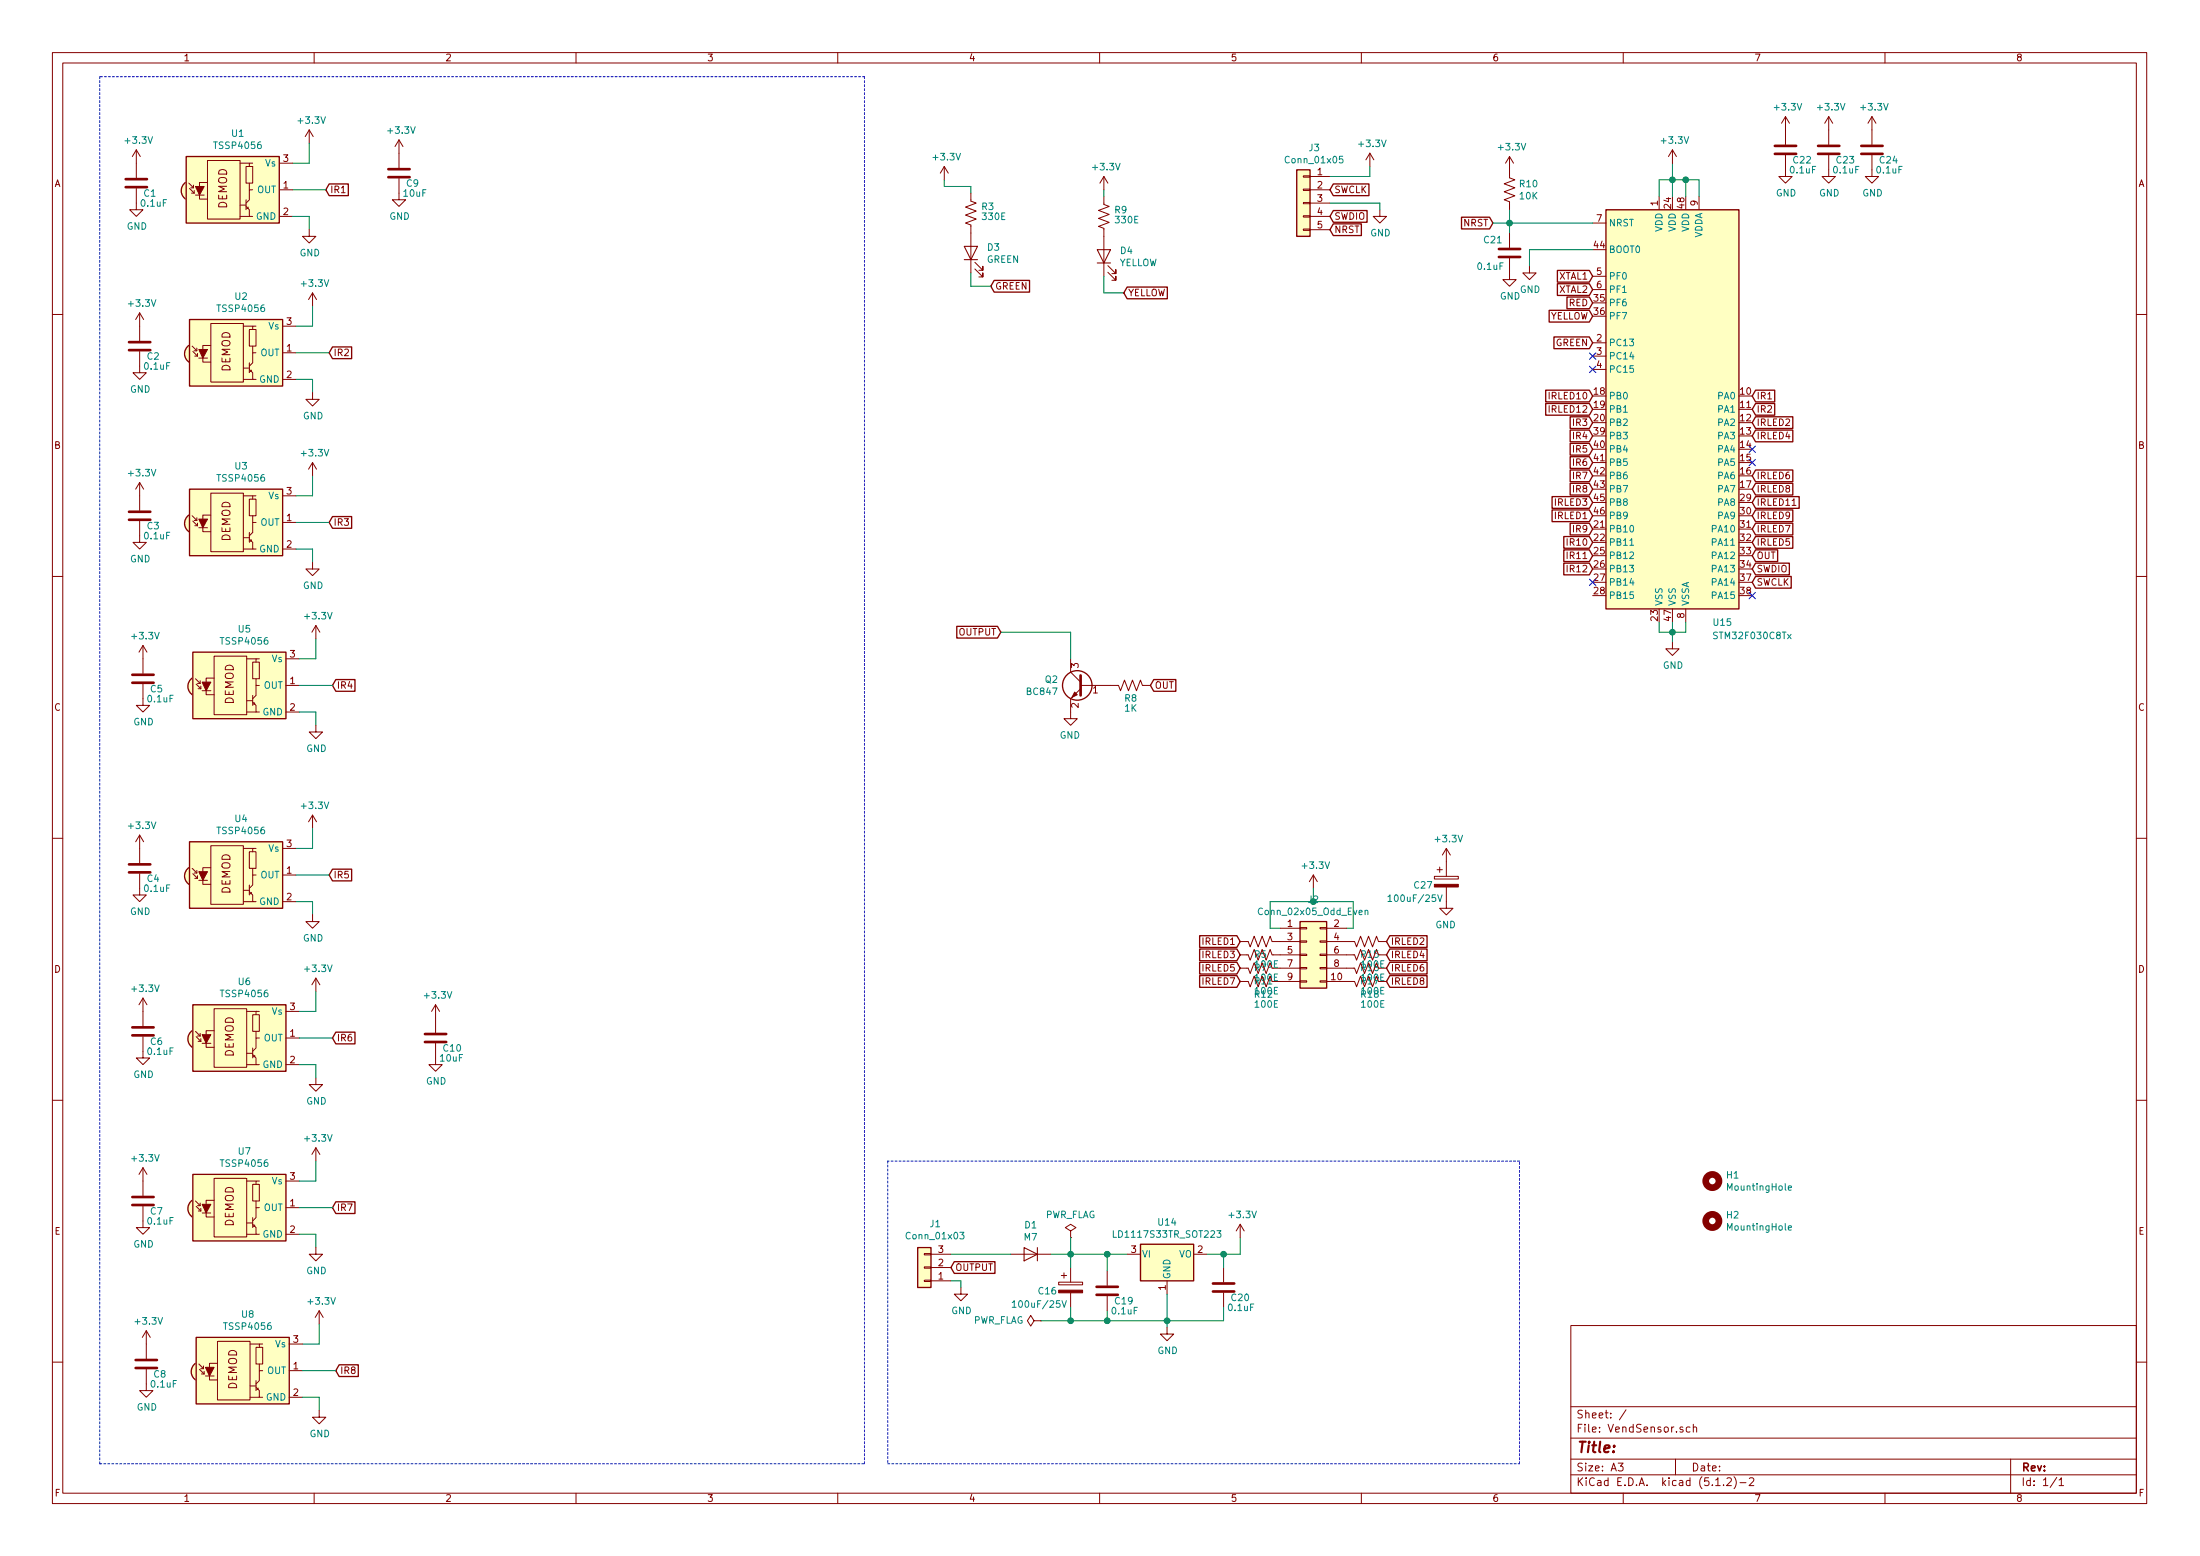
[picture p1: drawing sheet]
EESchema Schematic File Version 4
LIBS:VendSensor-cache
EELAYER 29 0
EELAYER END
$Descr A3 16535 11693
encoding utf-8
Sheet 1 1
Title ""
Date ""
Rev ""
Comp ""
Comment1 ""
Comment2 ""
Comment3 ""
Comment4 ""
$EndDescr
$Comp
L Diode:1N4007 D1
U 1 1
P 7750 9425
F 0 "D1" H 7750 9209 50  0000 C CNN
F 1 "M7" H 7750 9300 50  0000 C CNN
F 2 "Diode_SMD:D_SMA" H 7750 9250 50  0001 C CNN
F 3 "http://www.vishay.com/docs/88503/1n4001.pdf" H 7750 9425 50  0001 C CNN
	1    7750 9425
	-1   0    0    1   
$EndComp
$Comp
L Device:CP C16
U 1 1
P 8050 9675
F 0 "C16" H 7800 9650 50  0000 L CNN
F 1 "100uF/25V" H 7600 9550 50  0000 L CNN
F 2 "Capacitor_THT:CP_Radial_D6.3mm_P2.50mm" H 8088 9525 50  0001 C CNN
F 3 "~" H 8050 9675 50  0001 C CNN
	1    8050 9675
	1    0    0    -1  
$EndComp
Wire Wire Line
	8050 9525 8050 9425
Wire Wire Line
	7900 9425 8050 9425
Connection ~ 8050 9425
Wire Wire Line
	8050 9925 8050 9825
$Comp
L power:PWR_FLAG #FLG02
U 1 1
P 8050 9300
F 0 "#FLG02" H 8050 9375 50  0001 C CNN
F 1 "PWR_FLAG" H 8050 9473 50  0000 C CNN
F 2 "" H 8050 9300 50  0001 C CNN
F 3 "~" H 8050 9300 50  0001 C CNN
	1    8050 9300
	1    0    0    -1  
$EndComp
$Comp
L power:PWR_FLAG #FLG01
U 1 1
P 7825 9925
F 0 "#FLG01" H 7825 10000 50  0001 C CNN
F 1 "PWR_FLAG" V 7825 10052 50  0000 L CNN
F 2 "" H 7825 9925 50  0001 C CNN
F 3 "~" H 7825 9925 50  0001 C CNN
	1    7825 9925
	0    -1   -1   0   
$EndComp
Wire Wire Line
	8050 9300 8050 9425
Wire Wire Line
	8050 9925 7825 9925
Wire Wire Line
	7150 9425 7600 9425
$Comp
L power:GND #PWR055
U 1 1
P 7225 9675
F 0 "#PWR055" H 7225 9425 50  0001 C CNN
F 1 "GND" H 7230 9502 50  0000 C CNN
F 2 "" H 7225 9675 50  0001 C CNN
F 3 "" H 7225 9675 50  0001 C CNN
	1    7225 9675
	1    0    0    -1  
$EndComp
Wire Wire Line
	7150 9625 7225 9625
Wire Wire Line
	7225 9625 7225 9675
$Comp
L Interface_Optical:TSOP38G36 U1
U 1 1
P 1800 1425
F 0 "U1" H 1788 1850 50  0000 C CNN
F 1 "TSSP4056" H 1788 1759 50  0000 C CNN
F 2 "Apogee:tssp4056" H 1750 1050 50  0001 C CNN
F 3 "http://www.vishay.com/docs/82731/tsop38g36.pdf" H 2450 1725 50  0001 C CNN
	1    1800 1425
	1    0    0    -1  
$EndComp
Wire Wire Line
	2200 1625 2325 1625
Wire Wire Line
	2325 1625 2325 1725
$Comp
L power:GND #PWR018
U 1 1
P 2325 1725
F 0 "#PWR018" H 2325 1475 50  0001 C CNN
F 1 "GND" H 2330 1552 50  0000 C CNN
F 2 "" H 2325 1725 50  0001 C CNN
F 3 "" H 2325 1725 50  0001 C CNN
	1    2325 1725
	1    0    0    -1  
$EndComp
$Comp
L Device:C C1
U 1 1
P 1025 1375
F 0 "C1" H 1075 1300 50  0000 L CNN
F 1 "0.1uF" H 1050 1225 50  0000 L CNN
F 2 "Capacitor_SMD:C_0805_2012Metric_Pad1.15x1.40mm_HandSolder" H 1063 1225 50  0001 C CNN
F 3 "~" H 1025 1375 50  0001 C CNN
	1    1025 1375
	1    0    0    -1  
$EndComp
$Comp
L power:+3.3V #PWR017
U 1 1
P 2325 1075
F 0 "#PWR017" H 2325 925 50  0001 C CNN
F 1 "+3.3V" H 2340 1248 50  0000 C CNN
F 2 "" H 2325 1075 50  0001 C CNN
F 3 "" H 2325 1075 50  0001 C CNN
	1    2325 1075
	1    0    0    -1  
$EndComp
Wire Wire Line
	2200 1225 2325 1225
$Comp
L power:GND #PWR02
U 1 1
P 1025 1525
F 0 "#PWR02" H 1025 1275 50  0001 C CNN
F 1 "GND" H 1030 1352 50  0000 C CNN
F 2 "" H 1025 1525 50  0001 C CNN
F 3 "" H 1025 1525 50  0001 C CNN
	1    1025 1525
	1    0    0    -1  
$EndComp
$Comp
L power:+3.3V #PWR01
U 1 1
P 1025 1225
F 0 "#PWR01" H 1025 1075 50  0001 C CNN
F 1 "+3.3V" H 1040 1398 50  0000 C CNN
F 2 "" H 1025 1225 50  0001 C CNN
F 3 "" H 1025 1225 50  0001 C CNN
	1    1025 1225
	1    0    0    -1  
$EndComp
Text GLabel 2450 1425 2    50   Input ~ 0
IR1
Wire Wire Line
	2200 1425 2450 1425
Wire Wire Line
	2325 1075 2325 1225
$Comp
L Interface_Optical:TSOP38G36 U2
U 1 1
P 1825 2650
F 0 "U2" H 1813 3075 50  0000 C CNN
F 1 "TSSP4056" H 1813 2984 50  0000 C CNN
F 2 "Apogee:tssp4056" H 1775 2275 50  0001 C CNN
F 3 "http://www.vishay.com/docs/82731/tsop38g36.pdf" H 2475 2950 50  0001 C CNN
	1    1825 2650
	1    0    0    -1  
$EndComp
Wire Wire Line
	2225 2850 2350 2850
Wire Wire Line
	2350 2850 2350 2950
$Comp
L power:GND #PWR020
U 1 1
P 2350 2950
F 0 "#PWR020" H 2350 2700 50  0001 C CNN
F 1 "GND" H 2355 2777 50  0000 C CNN
F 2 "" H 2350 2950 50  0001 C CNN
F 3 "" H 2350 2950 50  0001 C CNN
	1    2350 2950
	1    0    0    -1  
$EndComp
$Comp
L Device:C C2
U 1 1
P 1050 2600
F 0 "C2" H 1100 2525 50  0000 L CNN
F 1 "0.1uF" H 1075 2450 50  0000 L CNN
F 2 "Capacitor_SMD:C_0805_2012Metric_Pad1.15x1.40mm_HandSolder" H 1088 2450 50  0001 C CNN
F 3 "~" H 1050 2600 50  0001 C CNN
	1    1050 2600
	1    0    0    -1  
$EndComp
$Comp
L power:+3.3V #PWR019
U 1 1
P 2350 2300
F 0 "#PWR019" H 2350 2150 50  0001 C CNN
F 1 "+3.3V" H 2365 2473 50  0000 C CNN
F 2 "" H 2350 2300 50  0001 C CNN
F 3 "" H 2350 2300 50  0001 C CNN
	1    2350 2300
	1    0    0    -1  
$EndComp
Wire Wire Line
	2225 2450 2350 2450
$Comp
L power:GND #PWR04
U 1 1
P 1050 2750
F 0 "#PWR04" H 1050 2500 50  0001 C CNN
F 1 "GND" H 1055 2577 50  0000 C CNN
F 2 "" H 1050 2750 50  0001 C CNN
F 3 "" H 1050 2750 50  0001 C CNN
	1    1050 2750
	1    0    0    -1  
$EndComp
$Comp
L power:+3.3V #PWR03
U 1 1
P 1050 2450
F 0 "#PWR03" H 1050 2300 50  0001 C CNN
F 1 "+3.3V" H 1065 2623 50  0000 C CNN
F 2 "" H 1050 2450 50  0001 C CNN
F 3 "" H 1050 2450 50  0001 C CNN
	1    1050 2450
	1    0    0    -1  
$EndComp
Text GLabel 2475 2650 2    50   Input ~ 0
IR2
Wire Wire Line
	2225 2650 2475 2650
Wire Wire Line
	2350 2300 2350 2450
$Comp
L Interface_Optical:TSOP38G36 U3
U 1 1
P 1825 3925
F 0 "U3" H 1813 4350 50  0000 C CNN
F 1 "TSSP4056" H 1813 4259 50  0000 C CNN
F 2 "Apogee:tssp4056" H 1775 3550 50  0001 C CNN
F 3 "http://www.vishay.com/docs/82731/tsop38g36.pdf" H 2475 4225 50  0001 C CNN
	1    1825 3925
	1    0    0    -1  
$EndComp
Wire Wire Line
	2225 4125 2350 4125
Wire Wire Line
	2350 4125 2350 4225
$Comp
L power:GND #PWR022
U 1 1
P 2350 4225
F 0 "#PWR022" H 2350 3975 50  0001 C CNN
F 1 "GND" H 2355 4052 50  0000 C CNN
F 2 "" H 2350 4225 50  0001 C CNN
F 3 "" H 2350 4225 50  0001 C CNN
	1    2350 4225
	1    0    0    -1  
$EndComp
$Comp
L Device:C C3
U 1 1
P 1050 3875
F 0 "C3" H 1100 3800 50  0000 L CNN
F 1 "0.1uF" H 1075 3725 50  0000 L CNN
F 2 "Capacitor_SMD:C_0805_2012Metric_Pad1.15x1.40mm_HandSolder" H 1088 3725 50  0001 C CNN
F 3 "~" H 1050 3875 50  0001 C CNN
	1    1050 3875
	1    0    0    -1  
$EndComp
$Comp
L power:+3.3V #PWR021
U 1 1
P 2350 3575
F 0 "#PWR021" H 2350 3425 50  0001 C CNN
F 1 "+3.3V" H 2365 3748 50  0000 C CNN
F 2 "" H 2350 3575 50  0001 C CNN
F 3 "" H 2350 3575 50  0001 C CNN
	1    2350 3575
	1    0    0    -1  
$EndComp
Wire Wire Line
	2225 3725 2350 3725
$Comp
L power:GND #PWR06
U 1 1
P 1050 4025
F 0 "#PWR06" H 1050 3775 50  0001 C CNN
F 1 "GND" H 1055 3852 50  0000 C CNN
F 2 "" H 1050 4025 50  0001 C CNN
F 3 "" H 1050 4025 50  0001 C CNN
	1    1050 4025
	1    0    0    -1  
$EndComp
$Comp
L power:+3.3V #PWR05
U 1 1
P 1050 3725
F 0 "#PWR05" H 1050 3575 50  0001 C CNN
F 1 "+3.3V" H 1065 3898 50  0000 C CNN
F 2 "" H 1050 3725 50  0001 C CNN
F 3 "" H 1050 3725 50  0001 C CNN
	1    1050 3725
	1    0    0    -1  
$EndComp
Text GLabel 2475 3925 2    50   Input ~ 0
IR3
Wire Wire Line
	2225 3925 2475 3925
Wire Wire Line
	2350 3575 2350 3725
$Comp
L Interface_Optical:TSOP38G36 U5
U 1 1
P 1850 5150
F 0 "U5" H 1838 5575 50  0000 C CNN
F 1 "TSSP4056" H 1838 5484 50  0000 C CNN
F 2 "Apogee:tssp4056" H 1800 4775 50  0001 C CNN
F 3 "http://www.vishay.com/docs/82731/tsop38g36.pdf" H 2500 5450 50  0001 C CNN
	1    1850 5150
	1    0    0    -1  
$EndComp
Wire Wire Line
	2250 5350 2375 5350
Wire Wire Line
	2375 5350 2375 5450
$Comp
L power:GND #PWR026
U 1 1
P 2375 5450
F 0 "#PWR026" H 2375 5200 50  0001 C CNN
F 1 "GND" H 2380 5277 50  0000 C CNN
F 2 "" H 2375 5450 50  0001 C CNN
F 3 "" H 2375 5450 50  0001 C CNN
	1    2375 5450
	1    0    0    -1  
$EndComp
$Comp
L Device:C C5
U 1 1
P 1075 5100
F 0 "C5" H 1125 5025 50  0000 L CNN
F 1 "0.1uF" H 1100 4950 50  0000 L CNN
F 2 "Capacitor_SMD:C_0805_2012Metric_Pad1.15x1.40mm_HandSolder" H 1113 4950 50  0001 C CNN
F 3 "~" H 1075 5100 50  0001 C CNN
	1    1075 5100
	1    0    0    -1  
$EndComp
$Comp
L power:+3.3V #PWR025
U 1 1
P 2375 4800
F 0 "#PWR025" H 2375 4650 50  0001 C CNN
F 1 "+3.3V" H 2390 4973 50  0000 C CNN
F 2 "" H 2375 4800 50  0001 C CNN
F 3 "" H 2375 4800 50  0001 C CNN
	1    2375 4800
	1    0    0    -1  
$EndComp
Wire Wire Line
	2250 4950 2375 4950
$Comp
L power:GND #PWR010
U 1 1
P 1075 5250
F 0 "#PWR010" H 1075 5000 50  0001 C CNN
F 1 "GND" H 1080 5077 50  0000 C CNN
F 2 "" H 1075 5250 50  0001 C CNN
F 3 "" H 1075 5250 50  0001 C CNN
	1    1075 5250
	1    0    0    -1  
$EndComp
$Comp
L power:+3.3V #PWR09
U 1 1
P 1075 4950
F 0 "#PWR09" H 1075 4800 50  0001 C CNN
F 1 "+3.3V" H 1090 5123 50  0000 C CNN
F 2 "" H 1075 4950 50  0001 C CNN
F 3 "" H 1075 4950 50  0001 C CNN
	1    1075 4950
	1    0    0    -1  
$EndComp
Text GLabel 2500 5150 2    50   Input ~ 0
IR4
Wire Wire Line
	2250 5150 2500 5150
Wire Wire Line
	2375 4800 2375 4950
$Comp
L Interface_Optical:TSOP38G36 U4
U 1 1
P 1825 6575
F 0 "U4" H 1813 7000 50  0000 C CNN
F 1 "TSSP4056" H 1813 6909 50  0000 C CNN
F 2 "Apogee:tssp4056" H 1775 6200 50  0001 C CNN
F 3 "http://www.vishay.com/docs/82731/tsop38g36.pdf" H 2475 6875 50  0001 C CNN
	1    1825 6575
	1    0    0    -1  
$EndComp
Wire Wire Line
	2225 6775 2350 6775
Wire Wire Line
	2350 6775 2350 6875
$Comp
L power:GND #PWR024
U 1 1
P 2350 6875
F 0 "#PWR024" H 2350 6625 50  0001 C CNN
F 1 "GND" H 2355 6702 50  0000 C CNN
F 2 "" H 2350 6875 50  0001 C CNN
F 3 "" H 2350 6875 50  0001 C CNN
	1    2350 6875
	1    0    0    -1  
$EndComp
$Comp
L Device:C C4
U 1 1
P 1050 6525
F 0 "C4" H 1100 6450 50  0000 L CNN
F 1 "0.1uF" H 1075 6375 50  0000 L CNN
F 2 "Capacitor_SMD:C_0805_2012Metric_Pad1.15x1.40mm_HandSolder" H 1088 6375 50  0001 C CNN
F 3 "~" H 1050 6525 50  0001 C CNN
	1    1050 6525
	1    0    0    -1  
$EndComp
$Comp
L power:+3.3V #PWR023
U 1 1
P 2350 6225
F 0 "#PWR023" H 2350 6075 50  0001 C CNN
F 1 "+3.3V" H 2365 6398 50  0000 C CNN
F 2 "" H 2350 6225 50  0001 C CNN
F 3 "" H 2350 6225 50  0001 C CNN
	1    2350 6225
	1    0    0    -1  
$EndComp
Wire Wire Line
	2225 6375 2350 6375
$Comp
L power:GND #PWR08
U 1 1
P 1050 6675
F 0 "#PWR08" H 1050 6425 50  0001 C CNN
F 1 "GND" H 1055 6502 50  0000 C CNN
F 2 "" H 1050 6675 50  0001 C CNN
F 3 "" H 1050 6675 50  0001 C CNN
	1    1050 6675
	1    0    0    -1  
$EndComp
$Comp
L power:+3.3V #PWR07
U 1 1
P 1050 6375
F 0 "#PWR07" H 1050 6225 50  0001 C CNN
F 1 "+3.3V" H 1065 6548 50  0000 C CNN
F 2 "" H 1050 6375 50  0001 C CNN
F 3 "" H 1050 6375 50  0001 C CNN
	1    1050 6375
	1    0    0    -1  
$EndComp
Text GLabel 2475 6575 2    50   Input ~ 0
IR5
Wire Wire Line
	2225 6575 2475 6575
Wire Wire Line
	2350 6225 2350 6375
$Comp
L Interface_Optical:TSOP38G36 U6
U 1 1
P 1850 7800
F 0 "U6" H 1838 8225 50  0000 C CNN
F 1 "TSSP4056" H 1838 8134 50  0000 C CNN
F 2 "Apogee:tssp4056" H 1800 7425 50  0001 C CNN
F 3 "http://www.vishay.com/docs/82731/tsop38g36.pdf" H 2500 8100 50  0001 C CNN
	1    1850 7800
	1    0    0    -1  
$EndComp
Wire Wire Line
	2250 8000 2375 8000
Wire Wire Line
	2375 8000 2375 8100
$Comp
L power:GND #PWR028
U 1 1
P 2375 8100
F 0 "#PWR028" H 2375 7850 50  0001 C CNN
F 1 "GND" H 2380 7927 50  0000 C CNN
F 2 "" H 2375 8100 50  0001 C CNN
F 3 "" H 2375 8100 50  0001 C CNN
	1    2375 8100
	1    0    0    -1  
$EndComp
$Comp
L Device:C C6
U 1 1
P 1075 7750
F 0 "C6" H 1125 7675 50  0000 L CNN
F 1 "0.1uF" H 1100 7600 50  0000 L CNN
F 2 "Capacitor_SMD:C_0805_2012Metric_Pad1.15x1.40mm_HandSolder" H 1113 7600 50  0001 C CNN
F 3 "~" H 1075 7750 50  0001 C CNN
	1    1075 7750
	1    0    0    -1  
$EndComp
$Comp
L power:+3.3V #PWR027
U 1 1
P 2375 7450
F 0 "#PWR027" H 2375 7300 50  0001 C CNN
F 1 "+3.3V" H 2390 7623 50  0000 C CNN
F 2 "" H 2375 7450 50  0001 C CNN
F 3 "" H 2375 7450 50  0001 C CNN
	1    2375 7450
	1    0    0    -1  
$EndComp
Wire Wire Line
	2250 7600 2375 7600
$Comp
L power:GND #PWR012
U 1 1
P 1075 7900
F 0 "#PWR012" H 1075 7650 50  0001 C CNN
F 1 "GND" H 1080 7727 50  0000 C CNN
F 2 "" H 1075 7900 50  0001 C CNN
F 3 "" H 1075 7900 50  0001 C CNN
	1    1075 7900
	1    0    0    -1  
$EndComp
$Comp
L power:+3.3V #PWR011
U 1 1
P 1075 7600
F 0 "#PWR011" H 1075 7450 50  0001 C CNN
F 1 "+3.3V" H 1090 7773 50  0000 C CNN
F 2 "" H 1075 7600 50  0001 C CNN
F 3 "" H 1075 7600 50  0001 C CNN
	1    1075 7600
	1    0    0    -1  
$EndComp
Text GLabel 2500 7800 2    50   Input ~ 0
IR6
Wire Wire Line
	2250 7800 2500 7800
Wire Wire Line
	2375 7450 2375 7600
$Comp
L Interface_Optical:TSOP38G36 U7
U 1 1
P 1850 9075
F 0 "U7" H 1838 9500 50  0000 C CNN
F 1 "TSSP4056" H 1838 9409 50  0000 C CNN
F 2 "Apogee:tssp4056" H 1800 8700 50  0001 C CNN
F 3 "http://www.vishay.com/docs/82731/tsop38g36.pdf" H 2500 9375 50  0001 C CNN
	1    1850 9075
	1    0    0    -1  
$EndComp
Wire Wire Line
	2250 9275 2375 9275
Wire Wire Line
	2375 9275 2375 9375
$Comp
L power:GND #PWR030
U 1 1
P 2375 9375
F 0 "#PWR030" H 2375 9125 50  0001 C CNN
F 1 "GND" H 2380 9202 50  0000 C CNN
F 2 "" H 2375 9375 50  0001 C CNN
F 3 "" H 2375 9375 50  0001 C CNN
	1    2375 9375
	1    0    0    -1  
$EndComp
$Comp
L Device:C C7
U 1 1
P 1075 9025
F 0 "C7" H 1125 8950 50  0000 L CNN
F 1 "0.1uF" H 1100 8875 50  0000 L CNN
F 2 "Capacitor_SMD:C_0805_2012Metric_Pad1.15x1.40mm_HandSolder" H 1113 8875 50  0001 C CNN
F 3 "~" H 1075 9025 50  0001 C CNN
	1    1075 9025
	1    0    0    -1  
$EndComp
$Comp
L power:+3.3V #PWR029
U 1 1
P 2375 8725
F 0 "#PWR029" H 2375 8575 50  0001 C CNN
F 1 "+3.3V" H 2390 8898 50  0000 C CNN
F 2 "" H 2375 8725 50  0001 C CNN
F 3 "" H 2375 8725 50  0001 C CNN
	1    2375 8725
	1    0    0    -1  
$EndComp
Wire Wire Line
	2250 8875 2375 8875
$Comp
L power:GND #PWR014
U 1 1
P 1075 9175
F 0 "#PWR014" H 1075 8925 50  0001 C CNN
F 1 "GND" H 1080 9002 50  0000 C CNN
F 2 "" H 1075 9175 50  0001 C CNN
F 3 "" H 1075 9175 50  0001 C CNN
	1    1075 9175
	1    0    0    -1  
$EndComp
$Comp
L power:+3.3V #PWR013
U 1 1
P 1075 8875
F 0 "#PWR013" H 1075 8725 50  0001 C CNN
F 1 "+3.3V" H 1090 9048 50  0000 C CNN
F 2 "" H 1075 8875 50  0001 C CNN
F 3 "" H 1075 8875 50  0001 C CNN
	1    1075 8875
	1    0    0    -1  
$EndComp
Text GLabel 2500 9075 2    50   Input ~ 0
IR7
Wire Wire Line
	2250 9075 2500 9075
Wire Wire Line
	2375 8725 2375 8875
$Comp
L Interface_Optical:TSOP38G36 U8
U 1 1
P 1875 10300
F 0 "U8" H 1863 10725 50  0000 C CNN
F 1 "TSSP4056" H 1863 10634 50  0000 C CNN
F 2 "Apogee:tssp4056" H 1825 9925 50  0001 C CNN
F 3 "http://www.vishay.com/docs/82731/tsop38g36.pdf" H 2525 10600 50  0001 C CNN
	1    1875 10300
	1    0    0    -1  
$EndComp
Wire Wire Line
	2275 10500 2400 10500
Wire Wire Line
	2400 10500 2400 10600
$Comp
L power:GND #PWR032
U 1 1
P 2400 10600
F 0 "#PWR032" H 2400 10350 50  0001 C CNN
F 1 "GND" H 2405 10427 50  0000 C CNN
F 2 "" H 2400 10600 50  0001 C CNN
F 3 "" H 2400 10600 50  0001 C CNN
	1    2400 10600
	1    0    0    -1  
$EndComp
$Comp
L Device:C C8
U 1 1
P 1100 10250
F 0 "C8" H 1150 10175 50  0000 L CNN
F 1 "0.1uF" H 1125 10100 50  0000 L CNN
F 2 "Capacitor_SMD:C_0805_2012Metric_Pad1.15x1.40mm_HandSolder" H 1138 10100 50  0001 C CNN
F 3 "~" H 1100 10250 50  0001 C CNN
	1    1100 10250
	1    0    0    -1  
$EndComp
$Comp
L power:+3.3V #PWR031
U 1 1
P 2400 9950
F 0 "#PWR031" H 2400 9800 50  0001 C CNN
F 1 "+3.3V" H 2415 10123 50  0000 C CNN
F 2 "" H 2400 9950 50  0001 C CNN
F 3 "" H 2400 9950 50  0001 C CNN
	1    2400 9950
	1    0    0    -1  
$EndComp
Wire Wire Line
	2275 10100 2400 10100
$Comp
L power:GND #PWR016
U 1 1
P 1100 10400
F 0 "#PWR016" H 1100 10150 50  0001 C CNN
F 1 "GND" H 1105 10227 50  0000 C CNN
F 2 "" H 1100 10400 50  0001 C CNN
F 3 "" H 1100 10400 50  0001 C CNN
	1    1100 10400
	1    0    0    -1  
$EndComp
$Comp
L power:+3.3V #PWR015
U 1 1
P 1100 10100
F 0 "#PWR015" H 1100 9950 50  0001 C CNN
F 1 "+3.3V" H 1115 10273 50  0000 C CNN
F 2 "" H 1100 10100 50  0001 C CNN
F 3 "" H 1100 10100 50  0001 C CNN
	1    1100 10100
	1    0    0    -1  
$EndComp
Text GLabel 2525 10300 2    50   Input ~ 0
IR8
Wire Wire Line
	2275 10300 2525 10300
Wire Wire Line
	2400 9950 2400 10100
Text GLabel 13175 2975 2    50   Input ~ 0
IR1
Text GLabel 13175 3075 2    50   Input ~ 0
IR2
Text GLabel 11975 3175 0    50   Input ~ 0
IR3
Text GLabel 11975 3275 0    50   Input ~ 0
IR4
Text GLabel 11975 3375 0    50   Input ~ 0
IR5
Text GLabel 11975 3475 0    50   Input ~ 0
IR6
Text GLabel 11975 3575 0    50   Input ~ 0
IR7
Text GLabel 11975 3675 0    50   Input ~ 0
IR8
Text GLabel 11975 3975 0    50   Input ~ 0
IR9
Text GLabel 11975 4075 0    50   Input ~ 0
IR10
Text GLabel 11975 4175 0    50   Input ~ 0
IR11
Text GLabel 11975 4275 0    50   Input ~ 0
IR12
$Comp
L MCU_ST_STM32F0:STM32F030C8Tx U15
U 1 1
P 12575 3075
F 0 "U15" H 12950 1475 50  0000 C CNN
F 1 "STM32F030C8Tx" H 13175 1375 50  0000 C CNN
F 2 "Package_QFP:LQFP-48_7x7mm_P0.5mm" H 12075 1575 50  0001 R CNN
F 3 "http://www.st.com/st-web-ui/static/active/en/resource/technical/document/datasheet/DM00088500.pdf" H 12575 3075 50  0001 C CNN
	1    12575 3075
	1    0    0    -1  
$EndComp
Wire Wire Line
	12475 1475 12475 1350
Wire Wire Line
	12475 1350 12575 1350
Wire Wire Line
	12675 1350 12675 1475
Wire Wire Line
	12575 1475 12575 1350
Connection ~ 12575 1350
Wire Wire Line
	12575 1350 12675 1350
Wire Wire Line
	12575 1350 12575 1225
$Comp
L Device:C C24
U 1 1
P 14075 1125
F 0 "C24" H 14125 1050 50  0000 L CNN
F 1 "0.1uF" H 14100 975 50  0000 L CNN
F 2 "Capacitor_SMD:C_0805_2012Metric_Pad1.15x1.40mm_HandSolder" H 14113 975 50  0001 C CNN
F 3 "~" H 14075 1125 50  0001 C CNN
	1    14075 1125
	1    0    0    -1  
$EndComp
$Comp
L power:GND #PWR079
U 1 1
P 14075 1275
F 0 "#PWR079" H 14075 1025 50  0001 C CNN
F 1 "GND" H 14080 1102 50  0000 C CNN
F 2 "" H 14075 1275 50  0001 C CNN
F 3 "" H 14075 1275 50  0001 C CNN
	1    14075 1275
	1    0    0    -1  
$EndComp
$Comp
L power:+3.3V #PWR078
U 1 1
P 14075 975
F 0 "#PWR078" H 14075 825 50  0001 C CNN
F 1 "+3.3V" H 14090 1148 50  0000 C CNN
F 2 "" H 14075 975 50  0001 C CNN
F 3 "" H 14075 975 50  0001 C CNN
	1    14075 975 
	1    0    0    -1  
$EndComp
$Comp
L Device:C C23
U 1 1
P 13750 1125
F 0 "C23" H 13800 1050 50  0000 L CNN
F 1 "0.1uF" H 13775 975 50  0000 L CNN
F 2 "Capacitor_SMD:C_0805_2012Metric_Pad1.15x1.40mm_HandSolder" H 13788 975 50  0001 C CNN
F 3 "~" H 13750 1125 50  0001 C CNN
	1    13750 1125
	1    0    0    -1  
$EndComp
$Comp
L power:GND #PWR076
U 1 1
P 13750 1275
F 0 "#PWR076" H 13750 1025 50  0001 C CNN
F 1 "GND" H 13755 1102 50  0000 C CNN
F 2 "" H 13750 1275 50  0001 C CNN
F 3 "" H 13750 1275 50  0001 C CNN
	1    13750 1275
	1    0    0    -1  
$EndComp
$Comp
L power:+3.3V #PWR075
U 1 1
P 13750 975
F 0 "#PWR075" H 13750 825 50  0001 C CNN
F 1 "+3.3V" H 13765 1148 50  0000 C CNN
F 2 "" H 13750 975 50  0001 C CNN
F 3 "" H 13750 975 50  0001 C CNN
	1    13750 975 
	1    0    0    -1  
$EndComp
$Comp
L Device:C C22
U 1 1
P 13425 1125
F 0 "C22" H 13475 1050 50  0000 L CNN
F 1 "0.1uF" H 13450 975 50  0000 L CNN
F 2 "Capacitor_SMD:C_0805_2012Metric_Pad1.15x1.40mm_HandSolder" H 13463 975 50  0001 C CNN
F 3 "~" H 13425 1125 50  0001 C CNN
	1    13425 1125
	1    0    0    -1  
$EndComp
$Comp
L power:GND #PWR074
U 1 1
P 13425 1275
F 0 "#PWR074" H 13425 1025 50  0001 C CNN
F 1 "GND" H 13430 1102 50  0000 C CNN
F 2 "" H 13425 1275 50  0001 C CNN
F 3 "" H 13425 1275 50  0001 C CNN
	1    13425 1275
	1    0    0    -1  
$EndComp
$Comp
L power:+3.3V #PWR073
U 1 1
P 13425 975
F 0 "#PWR073" H 13425 825 50  0001 C CNN
F 1 "+3.3V" H 13440 1148 50  0000 C CNN
F 2 "" H 13425 975 50  0001 C CNN
F 3 "" H 13425 975 50  0001 C CNN
	1    13425 975 
	1    0    0    -1  
$EndComp
$Comp
L power:+3.3V #PWR071
U 1 1
P 12575 1225
F 0 "#PWR071" H 12575 1075 50  0001 C CNN
F 1 "+3.3V" H 12590 1398 50  0000 C CNN
F 2 "" H 12575 1225 50  0001 C CNN
F 3 "" H 12575 1225 50  0001 C CNN
	1    12575 1225
	1    0    0    -1  
$EndComp
$Comp
L power:GND #PWR072
U 1 1
P 12575 4825
F 0 "#PWR072" H 12575 4575 50  0001 C CNN
F 1 "GND" H 12580 4652 50  0000 C CNN
F 2 "" H 12575 4825 50  0001 C CNN
F 3 "" H 12575 4825 50  0001 C CNN
	1    12575 4825
	1    0    0    -1  
$EndComp
Wire Wire Line
	12475 4675 12475 4750
Wire Wire Line
	12475 4750 12575 4750
Wire Wire Line
	12675 4750 12675 4675
Wire Wire Line
	12575 4675 12575 4750
Connection ~ 12575 4750
Wire Wire Line
	12575 4750 12675 4750
Wire Wire Line
	12575 4825 12575 4750
$Comp
L power:GND #PWR070
U 1 1
P 11500 2000
F 0 "#PWR070" H 11500 1750 50  0001 C CNN
F 1 "GND" H 11505 1827 50  0000 C CNN
F 2 "" H 11500 2000 50  0001 C CNN
F 3 "" H 11500 2000 50  0001 C CNN
	1    11500 2000
	1    0    0    -1  
$EndComp
$Comp
L power:GND #PWR069
U 1 1
P 11350 2050
F 0 "#PWR069" H 11350 1800 50  0001 C CNN
F 1 "GND" H 11355 1877 50  0000 C CNN
F 2 "" H 11350 2050 50  0001 C CNN
F 3 "" H 11350 2050 50  0001 C CNN
	1    11350 2050
	1    0    0    -1  
$EndComp
Wire Wire Line
	11350 1675 11350 1750
Wire Wire Line
	11350 1675 11975 1675
$Comp
L Device:R_US R10
U 1 1
P 11350 1425
F 0 "R10" H 11418 1471 50  0000 L CNN
F 1 "10K" H 11418 1380 50  0000 L CNN
F 2 "Resistor_SMD:R_0805_2012Metric_Pad1.15x1.40mm_HandSolder" V 11390 1415 50  0001 C CNN
F 3 "~" H 11350 1425 50  0001 C CNN
	1    11350 1425
	1    0    0    -1  
$EndComp
Wire Wire Line
	11350 1575 11350 1675
Connection ~ 11350 1675
Wire Wire Line
	12775 1350 12775 1475
Wire Wire Line
	12675 1350 12775 1350
Connection ~ 12675 1350
$Comp
L Device:C C21
U 1 1
P 11350 1900
F 0 "C21" H 11150 2000 50  0000 L CNN
F 1 "0.1uF" H 11100 1800 50  0000 L CNN
F 2 "Capacitor_SMD:C_0805_2012Metric_Pad1.15x1.40mm_HandSolder" H 11388 1750 50  0001 C CNN
F 3 "~" H 11350 1900 50  0001 C CNN
	1    11350 1900
	1    0    0    -1  
$EndComp
$Comp
L Device:LED D3
U 1 1
P 7300 1900
F 0 "D3" V 7339 1782 50  0000 R CNN
F 1 "GREEN" V 7248 1782 50  0000 R CNN
F 2 "LED_SMD:LED_0805_2012Metric_Pad1.15x1.40mm_HandSolder" H 7300 1900 50  0001 C CNN
F 3 "~" H 7300 1900 50  0001 C CNN
	1    7300 1900
	0    -1   -1   0   
$EndComp
$Comp
L Device:R_US R3
U 1 1
P 7300 1600
F 0 "R3" H 7375 1650 50  0000 L CNN
F 1 "330E" H 7375 1575 50  0000 L CNN
F 2 "Resistor_SMD:R_0805_2012Metric_Pad1.15x1.40mm_HandSolder" V 7340 1590 50  0001 C CNN
F 3 "~" H 7300 1600 50  0001 C CNN
	1    7300 1600
	1    0    0    -1  
$EndComp
$Comp
L power:+3.3V #PWR056
U 1 1
P 7100 1350
F 0 "#PWR056" H 7100 1200 50  0001 C CNN
F 1 "+3.3V" H 7115 1523 50  0000 C CNN
F 2 "" H 7100 1350 50  0001 C CNN
F 3 "" H 7100 1350 50  0001 C CNN
	1    7100 1350
	1    0    0    -1  
$EndComp
Wire Wire Line
	7100 1350 7100 1400
Wire Wire Line
	7100 1400 7300 1400
Wire Wire Line
	7300 1400 7300 1450
Text GLabel 7450 2150 2    50   Input ~ 0
GREEN
Wire Wire Line
	7300 2050 7300 2150
Wire Wire Line
	7300 2150 7450 2150
$Comp
L Regulator_Linear:LD1117S33TR_SOT223 U14
U 1 1
P 8775 9425
F 0 "U14" H 8775 9667 50  0000 C CNN
F 1 "LD1117S33TR_SOT223" H 8775 9576 50  0000 C CNN
F 2 "Package_TO_SOT_SMD:SOT-223-3_TabPin2" H 8775 9625 50  0001 C CNN
F 3 "http://www.st.com/st-web-ui/static/active/en/resource/technical/document/datasheet/CD00000544.pdf" H 8875 9175 50  0001 C CNN
	1    8775 9425
	1    0    0    -1  
$EndComp
$Comp
L Device:C C19
U 1 1
P 8325 9700
F 0 "C19" H 8375 9625 50  0000 L CNN
F 1 "0.1uF" H 8350 9550 50  0000 L CNN
F 2 "Capacitor_SMD:C_0805_2012Metric_Pad1.15x1.40mm_HandSolder" H 8363 9550 50  0001 C CNN
F 3 "~" H 8325 9700 50  0001 C CNN
	1    8325 9700
	1    0    0    -1  
$EndComp
$Comp
L Device:C C20
U 1 1
P 9200 9675
F 0 "C20" H 9250 9600 50  0000 L CNN
F 1 "0.1uF" H 9225 9525 50  0000 L CNN
F 2 "Capacitor_SMD:C_0805_2012Metric_Pad1.15x1.40mm_HandSolder" H 9238 9525 50  0001 C CNN
F 3 "~" H 9200 9675 50  0001 C CNN
	1    9200 9675
	1    0    0    -1  
$EndComp
$Comp
L power:GND #PWR066
U 1 1
P 8775 9975
F 0 "#PWR066" H 8775 9725 50  0001 C CNN
F 1 "GND" H 8780 9802 50  0000 C CNN
F 2 "" H 8775 9975 50  0001 C CNN
F 3 "" H 8775 9975 50  0001 C CNN
	1    8775 9975
	1    0    0    -1  
$EndComp
$Comp
L power:+3.3V #PWR067
U 1 1
P 9325 9300
F 0 "#PWR067" H 9325 9150 50  0001 C CNN
F 1 "+3.3V" H 9340 9473 50  0000 C CNN
F 2 "" H 9325 9300 50  0001 C CNN
F 3 "" H 9325 9300 50  0001 C CNN
	1    9325 9300
	1    0    0    -1  
$EndComp
Wire Wire Line
	8475 9425 8325 9425
Wire Wire Line
	8325 9425 8325 9550
Wire Wire Line
	9075 9425 9200 9425
Wire Wire Line
	9325 9425 9325 9300
Wire Wire Line
	9200 9525 9200 9425
Connection ~ 9200 9425
Wire Wire Line
	9200 9425 9325 9425
Wire Wire Line
	8325 9850 8325 9925
Wire Wire Line
	8325 9925 8775 9925
Wire Wire Line
	9200 9925 9200 9825
Wire Wire Line
	8775 9725 8775 9925
Connection ~ 8775 9925
Wire Wire Line
	8775 9925 9200 9925
Wire Wire Line
	8775 9975 8775 9925
Text GLabel 11975 3875 0    50   Input ~ 0
IRLED1
Text GLabel 13175 3175 2    50   Input ~ 0
IRLED2
Text GLabel 11975 3775 0    50   Input ~ 0
IRLED3
Text GLabel 13175 3275 2    50   Input ~ 0
IRLED4
Text GLabel 13175 4075 2    50   Input ~ 0
IRLED5
Text GLabel 13175 3575 2    50   Input ~ 0
IRLED6
Text GLabel 13175 3975 2    50   Input ~ 0
IRLED7
Text GLabel 13175 3675 2    50   Input ~ 0
IRLED8
Text GLabel 13175 3875 2    50   Input ~ 0
IRLED9
Text GLabel 11975 2975 0    50   Input ~ 0
IRLED10
Text GLabel 13175 3775 2    50   Input ~ 0
IRLED11
Text GLabel 11975 3075 0    50   Input ~ 0
IRLED12
$Comp
L Device:R_US R9
U 1 1
P 8300 1625
F 0 "R9" H 8375 1675 50  0000 L CNN
F 1 "330E" H 8375 1600 50  0000 L CNN
F 2 "Resistor_SMD:R_0805_2012Metric_Pad1.15x1.40mm_HandSolder" V 8340 1615 50  0001 C CNN
F 3 "~" H 8300 1625 50  0001 C CNN
	1    8300 1625
	1    0    0    -1  
$EndComp
Wire Wire Line
	8300 1425 8300 1475
$Comp
L power:+3.3V #PWR064
U 1 1
P 8300 1425
F 0 "#PWR064" H 8300 1275 50  0001 C CNN
F 1 "+3.3V" H 8315 1598 50  0000 C CNN
F 2 "" H 8300 1425 50  0001 C CNN
F 3 "" H 8300 1425 50  0001 C CNN
	1    8300 1425
	1    0    0    -1  
$EndComp
Wire Wire Line
	11500 1875 11975 1875
Wire Wire Line
	11500 1875 11500 2000
$Comp
L Device:LED D4
U 1 1
P 8300 1925
F 0 "D4" V 8339 1807 50  0000 R CNN
F 1 "YELLOW" V 8248 1807 50  0000 R CNN
F 2 "LED_SMD:LED_0805_2012Metric_Pad1.15x1.40mm_HandSolder" H 8300 1925 50  0001 C CNN
F 3 "~" H 8300 1925 50  0001 C CNN
	1    8300 1925
	0    -1   -1   0   
$EndComp
Text GLabel 8450 2200 2    50   Input ~ 0
YELLOW
Wire Wire Line
	8300 2075 8300 2200
Wire Wire Line
	8300 2200 8450 2200
Text GLabel 11975 2275 0    50   Input ~ 0
RED
Text GLabel 11975 2575 0    50   Input ~ 0
GREEN
Text GLabel 11975 2375 0    50   Input ~ 0
YELLOW
$Comp
L Transistor_BJT:BC847 Q2
U 1 1
P 8150 5150
F 0 "Q2" H 8341 5196 50  0000 L CNN
F 1 "BC847" H 8341 5105 50  0000 L CNN
F 2 "Package_TO_SOT_SMD:SOT-23" H 8350 5075 50  0001 L CIN
F 3 "http://www.infineon.com/dgdl/Infineon-BC847SERIES_BC848SERIES_BC849SERIES_BC850SERIES-DS-v01_01-en.pdf?fileId=db3a304314dca389011541d4630a1657" H 8150 5150 50  0001 L CNN
	1    8150 5150
	-1   0    0    -1  
$EndComp
$Comp
L Device:R_US R8
U 1 1
P 8500 5150
F 0 "R8" V 8400 5100 50  0000 L CNN
F 1 "1K" V 8325 5100 50  0000 L CNN
F 2 "Resistor_SMD:R_0805_2012Metric_Pad1.15x1.40mm_HandSolder" V 8540 5140 50  0001 C CNN
F 3 "~" H 8500 5150 50  0001 C CNN
	1    8500 5150
	0    1    -1   0   
$EndComp
$Comp
L power:GND #PWR059
U 1 1
P 8050 5350
F 0 "#PWR059" H 8050 5100 50  0001 C CNN
F 1 "GND" H 8055 5177 50  0000 C CNN
F 2 "" H 8050 5350 50  0001 C CNN
F 3 "" H 8050 5350 50  0001 C CNN
	1    8050 5350
	-1   0    0    -1  
$EndComp
Text GLabel 8650 5150 2    50   Input ~ 0
OUT
Text GLabel 7150 9525 2    50   Input ~ 0
OUTPUT
Text GLabel 7525 4750 0    50   Input ~ 0
OUTPUT
Text GLabel 13175 4175 2    50   Input ~ 0
OUT
$Comp
L Device:C C10
U 1 1
P 3275 7800
F 0 "C10" H 3325 7725 50  0000 L CNN
F 1 "10uF" H 3300 7650 50  0000 L CNN
F 2 "Capacitor_SMD:C_0805_2012Metric_Pad1.15x1.40mm_HandSolder" H 3313 7650 50  0001 C CNN
F 3 "~" H 3275 7800 50  0001 C CNN
	1    3275 7800
	1    0    0    -1  
$EndComp
$Comp
L power:GND #PWR036
U 1 1
P 3275 7950
F 0 "#PWR036" H 3275 7700 50  0001 C CNN
F 1 "GND" H 3280 7777 50  0000 C CNN
F 2 "" H 3275 7950 50  0001 C CNN
F 3 "" H 3275 7950 50  0001 C CNN
	1    3275 7950
	1    0    0    -1  
$EndComp
$Comp
L power:+3.3V #PWR035
U 1 1
P 3275 7650
F 0 "#PWR035" H 3275 7500 50  0001 C CNN
F 1 "+3.3V" H 3290 7823 50  0000 C CNN
F 2 "" H 3275 7650 50  0001 C CNN
F 3 "" H 3275 7650 50  0001 C CNN
	1    3275 7650
	1    0    0    -1  
$EndComp
$Comp
L Device:C C9
U 1 1
P 3000 1300
F 0 "C9" H 3050 1225 50  0000 L CNN
F 1 "10uF" H 3025 1150 50  0000 L CNN
F 2 "Capacitor_SMD:C_0805_2012Metric_Pad1.15x1.40mm_HandSolder" H 3038 1150 50  0001 C CNN
F 3 "~" H 3000 1300 50  0001 C CNN
	1    3000 1300
	1    0    0    -1  
$EndComp
$Comp
L power:GND #PWR034
U 1 1
P 3000 1450
F 0 "#PWR034" H 3000 1200 50  0001 C CNN
F 1 "GND" H 3005 1277 50  0000 C CNN
F 2 "" H 3000 1450 50  0001 C CNN
F 3 "" H 3000 1450 50  0001 C CNN
	1    3000 1450
	1    0    0    -1  
$EndComp
$Comp
L power:+3.3V #PWR033
U 1 1
P 3000 1150
F 0 "#PWR033" H 3000 1000 50  0001 C CNN
F 1 "+3.3V" H 3015 1323 50  0000 C CNN
F 2 "" H 3000 1150 50  0001 C CNN
F 3 "" H 3000 1150 50  0001 C CNN
	1    3000 1150
	1    0    0    -1  
$EndComp
$Comp
L power:+3.3V #PWR077
U 1 1
P 9875 6675
F 0 "#PWR077" H 9875 6525 50  0001 C CNN
F 1 "+3.3V" H 9890 6848 50  0000 C CNN
F 2 "" H 9875 6675 50  0001 C CNN
F 3 "" H 9875 6675 50  0001 C CNN
	1    9875 6675
	1    0    0    -1  
$EndComp
Wire Wire Line
	9875 6775 10175 6775
Connection ~ 9875 6775
Wire Wire Line
	9875 6775 9875 6675
Wire Wire Line
	10175 6975 10125 6975
Wire Wire Line
	10175 6775 10175 6975
Wire Wire Line
	9550 6775 9875 6775
Wire Wire Line
	9550 6975 9550 6775
Wire Wire Line
	9625 6975 9550 6975
Text GLabel 10425 7375 2    50   Input ~ 0
IRLED8
Text GLabel 9325 7375 0    50   Input ~ 0
IRLED7
Text GLabel 10425 7275 2    50   Input ~ 0
IRLED6
Text GLabel 9325 7275 0    50   Input ~ 0
IRLED5
Text GLabel 10425 7175 2    50   Input ~ 0
IRLED4
Text GLabel 9325 7175 0    50   Input ~ 0
IRLED3
Text GLabel 10425 7075 2    50   Input ~ 0
IRLED2
Text GLabel 9325 7075 0    50   Input ~ 0
IRLED1
$Comp
L Mechanical:MountingHole H1
U 1 1
P 12875 8875
F 0 "H1" H 12975 8921 50  0000 L CNN
F 1 "MountingHole" H 12975 8830 50  0000 L CNN
F 2 "MountingHole:MountingHole_3.2mm_M3_Pad" H 12875 8875 50  0001 C CNN
F 3 "~" H 12875 8875 50  0001 C CNN
	1    12875 8875
	1    0    0    -1  
$EndComp
$Comp
L Mechanical:MountingHole H2
U 1 1
P 12875 9175
F 0 "H2" H 12975 9221 50  0000 L CNN
F 1 "MountingHole" H 12975 9130 50  0000 L CNN
F 2 "MountingHole:MountingHole_3.2mm_M3_Pad" H 12875 9175 50  0001 C CNN
F 3 "~" H 12875 9175 50  0001 C CNN
	1    12875 9175
	1    0    0    -1  
$EndComp
$Comp
L Device:CP C27
U 1 1
P 10875 6625
F 0 "C27" H 10625 6600 50  0000 L CNN
F 1 "100uF/25V" H 10425 6500 50  0000 L CNN
F 2 "Capacitor_THT:CP_Radial_D6.3mm_P2.50mm" H 10913 6475 50  0001 C CNN
F 3 "~" H 10875 6625 50  0001 C CNN
	1    10875 6625
	1    0    0    -1  
$EndComp
$Comp
L power:GND #PWR0101
U 1 1
P 10875 6775
F 0 "#PWR0101" H 10875 6525 50  0001 C CNN
F 1 "GND" H 10880 6602 50  0000 C CNN
F 2 "" H 10875 6775 50  0001 C CNN
F 3 "" H 10875 6775 50  0001 C CNN
	1    10875 6775
	-1   0    0    -1  
$EndComp
$Comp
L power:+3.3V #PWR0102
U 1 1
P 10875 6475
F 0 "#PWR0102" H 10875 6325 50  0001 C CNN
F 1 "+3.3V" H 10890 6648 50  0000 C CNN
F 2 "" H 10875 6475 50  0001 C CNN
F 3 "" H 10875 6475 50  0001 C CNN
	1    10875 6475
	1    0    0    -1  
$EndComp
Wire Notes Line
	6500 575  750  575 
Wire Notes Line
	750  575  750  11000
Wire Notes Line
	750  11000 6500 11000
Wire Notes Line
	6500 575  6500 11000
Wire Notes Line
	6675 8725 6675 11000
Wire Notes Line
	6675 11000 11425 11000
Wire Notes Line
	11425 11000 11425 8725
Wire Notes Line
	11425 8725 6675 8725
$Comp
L Connector_Generic:Conn_01x05 J3
U 1 1
P 9800 1525
F 0 "J3" H 9718 1942 50  0000 C CNN
F 1 "Conn_01x05" H 9718 1851 50  0000 C CNN
F 2 "Connector_PinHeader_2.54mm:PinHeader_1x05_P2.54mm_Vertical" H 9800 1525 50  0001 C CNN
F 3 "~" H 9800 1525 50  0001 C CNN
	1    9800 1525
	-1   0    0    -1  
$EndComp
$Comp
L power:+3.3V #PWR068
U 1 1
P 11350 1275
F 0 "#PWR068" H 11350 1125 50  0001 C CNN
F 1 "+3.3V" H 11365 1448 50  0000 C CNN
F 2 "" H 11350 1275 50  0001 C CNN
F 3 "" H 11350 1275 50  0001 C CNN
	1    11350 1275
	1    0    0    -1  
$EndComp
$Comp
L power:+3.3V #PWR0103
U 1 1
P 10300 1250
F 0 "#PWR0103" H 10300 1100 50  0001 C CNN
F 1 "+3.3V" H 10315 1423 50  0000 C CNN
F 2 "" H 10300 1250 50  0001 C CNN
F 3 "" H 10300 1250 50  0001 C CNN
	1    10300 1250
	1    0    0    -1  
$EndComp
$Comp
L power:GND #PWR0104
U 1 1
P 10375 1575
F 0 "#PWR0104" H 10375 1325 50  0001 C CNN
F 1 "GND" H 10380 1402 50  0000 C CNN
F 2 "" H 10375 1575 50  0001 C CNN
F 3 "" H 10375 1575 50  0001 C CNN
	1    10375 1575
	1    0    0    -1  
$EndComp
Wire Wire Line
	10000 1325 10300 1325
Wire Wire Line
	10300 1325 10300 1250
Wire Wire Line
	10000 1525 10375 1525
Wire Wire Line
	10375 1525 10375 1575
Text GLabel 10000 1425 2    50   Input ~ 0
SWCLK
Text GLabel 10000 1625 2    50   Input ~ 0
SWDIO
Text GLabel 10000 1725 2    50   Input ~ 0
NRST
Text GLabel 11225 1675 0    50   Input ~ 0
NRST
Wire Wire Line
	11225 1675 11350 1675
Text GLabel 13175 4375 2    50   Input ~ 0
SWCLK
Text GLabel 13175 4275 2    50   Input ~ 0
SWDIO
$Comp
L Device:R_US R5
U 1 1
P 9475 7075
F 0 "R5" V 9375 7025 50  0000 L CNN
F 1 "100E" V 9300 7025 50  0000 L CNN
F 2 "Resistor_SMD:R_0805_2012Metric_Pad1.15x1.40mm_HandSolder" V 9515 7065 50  0001 C CNN
F 3 "~" H 9475 7075 50  0001 C CNN
	1    9475 7075
	0    1    -1   0   
$EndComp
$Comp
L Device:R_US R7
U 1 1
P 9475 7175
F 0 "R7" V 9375 7125 50  0000 L CNN
F 1 "100E" V 9300 7125 50  0000 L CNN
F 2 "Resistor_SMD:R_0805_2012Metric_Pad1.15x1.40mm_HandSolder" V 9515 7165 50  0001 C CNN
F 3 "~" H 9475 7175 50  0001 C CNN
	1    9475 7175
	0    1    -1   0   
$EndComp
$Comp
L Device:R_US R11
U 1 1
P 9475 7275
F 0 "R11" V 9375 7225 50  0000 L CNN
F 1 "100E" V 9300 7225 50  0000 L CNN
F 2 "Resistor_SMD:R_0805_2012Metric_Pad1.15x1.40mm_HandSolder" V 9515 7265 50  0001 C CNN
F 3 "~" H 9475 7275 50  0001 C CNN
	1    9475 7275
	0    1    -1   0   
$EndComp
$Comp
L Device:R_US R12
U 1 1
P 9475 7375
F 0 "R12" V 9375 7325 50  0000 L CNN
F 1 "100E" V 9300 7325 50  0000 L CNN
F 2 "Resistor_SMD:R_0805_2012Metric_Pad1.15x1.40mm_HandSolder" V 9515 7365 50  0001 C CNN
F 3 "~" H 9475 7375 50  0001 C CNN
	1    9475 7375
	0    1    -1   0   
$EndComp
$Comp
L Device:R_US R15
U 1 1
P 10275 7075
F 0 "R15" V 10175 7025 50  0000 L CNN
F 1 "100E" V 10100 7025 50  0000 L CNN
F 2 "Resistor_SMD:R_0805_2012Metric_Pad1.15x1.40mm_HandSolder" V 10315 7065 50  0001 C CNN
F 3 "~" H 10275 7075 50  0001 C CNN
	1    10275 7075
	0    1    -1   0   
$EndComp
$Comp
L Device:R_US R16
U 1 1
P 10275 7175
F 0 "R16" V 10175 7125 50  0000 L CNN
F 1 "100E" V 10100 7125 50  0000 L CNN
F 2 "Resistor_SMD:R_0805_2012Metric_Pad1.15x1.40mm_HandSolder" V 10315 7165 50  0001 C CNN
F 3 "~" H 10275 7175 50  0001 C CNN
	1    10275 7175
	0    1    -1   0   
$EndComp
$Comp
L Device:R_US R17
U 1 1
P 10275 7275
F 0 "R17" V 10175 7225 50  0000 L CNN
F 1 "100E" V 10100 7225 50  0000 L CNN
F 2 "Resistor_SMD:R_0805_2012Metric_Pad1.15x1.40mm_HandSolder" V 10315 7265 50  0001 C CNN
F 3 "~" H 10275 7275 50  0001 C CNN
	1    10275 7275
	0    1    -1   0   
$EndComp
$Comp
L Device:R_US R18
U 1 1
P 10275 7375
F 0 "R18" V 10175 7325 50  0000 L CNN
F 1 "100E" V 10100 7325 50  0000 L CNN
F 2 "Resistor_SMD:R_0805_2012Metric_Pad1.15x1.40mm_HandSolder" V 10315 7365 50  0001 C CNN
F 3 "~" H 10275 7375 50  0001 C CNN
	1    10275 7375
	0    1    -1   0   
$EndComp
NoConn ~ 13175 3375
NoConn ~ 13175 3475
NoConn ~ 13175 4475
NoConn ~ 11975 4375
NoConn ~ 11975 2675
NoConn ~ 11975 2775
Text GLabel 11975 2075 0    50   Input ~ 0
XTAL1
Text GLabel 11975 2175 0    50   Input ~ 0
XTAL2
Wire Wire Line
	8050 4750 8050 4950
Wire Wire Line
	7525 4750 8050 4750
Wire Wire Line
	8050 9425 8325 9425
Connection ~ 8325 9425
Wire Wire Line
	8050 9925 8325 9925
Connection ~ 8050 9925
Connection ~ 8325 9925
$Comp
L Connector_Generic:Conn_02x05_Odd_Even J2
U 1 1
P 9825 7175
F 0 "J2" H 9875 7592 50  0000 C CNN
F 1 "Conn_02x05_Odd_Even" H 9875 7501 50  0000 C CNN
F 2 "Connector_PinHeader_1.27mm:PinHeader_2x05_P1.27mm_Vertical" H 9825 7175 50  0001 C CNN
F 3 "~" H 9825 7175 50  0001 C CNN
	1    9825 7175
	1    0    0    -1  
$EndComp
$Comp
L Connector_Generic:Conn_01x03 J1
U 1 1
P 6950 9525
F 0 "J1" H 6868 9200 50  0000 C CNN
F 1 "Conn_01x03" H 6868 9291 50  0000 C CNN
F 2 "Connector_Molex:Molex_KK-254_AE-6410-03A_1x03_P2.54mm_Vertical" H 6950 9525 50  0001 C CNN
F 3 "~" H 6950 9525 50  0001 C CNN
	1    6950 9525
	-1   0    0    1   
$EndComp
$EndSCHEMATC
